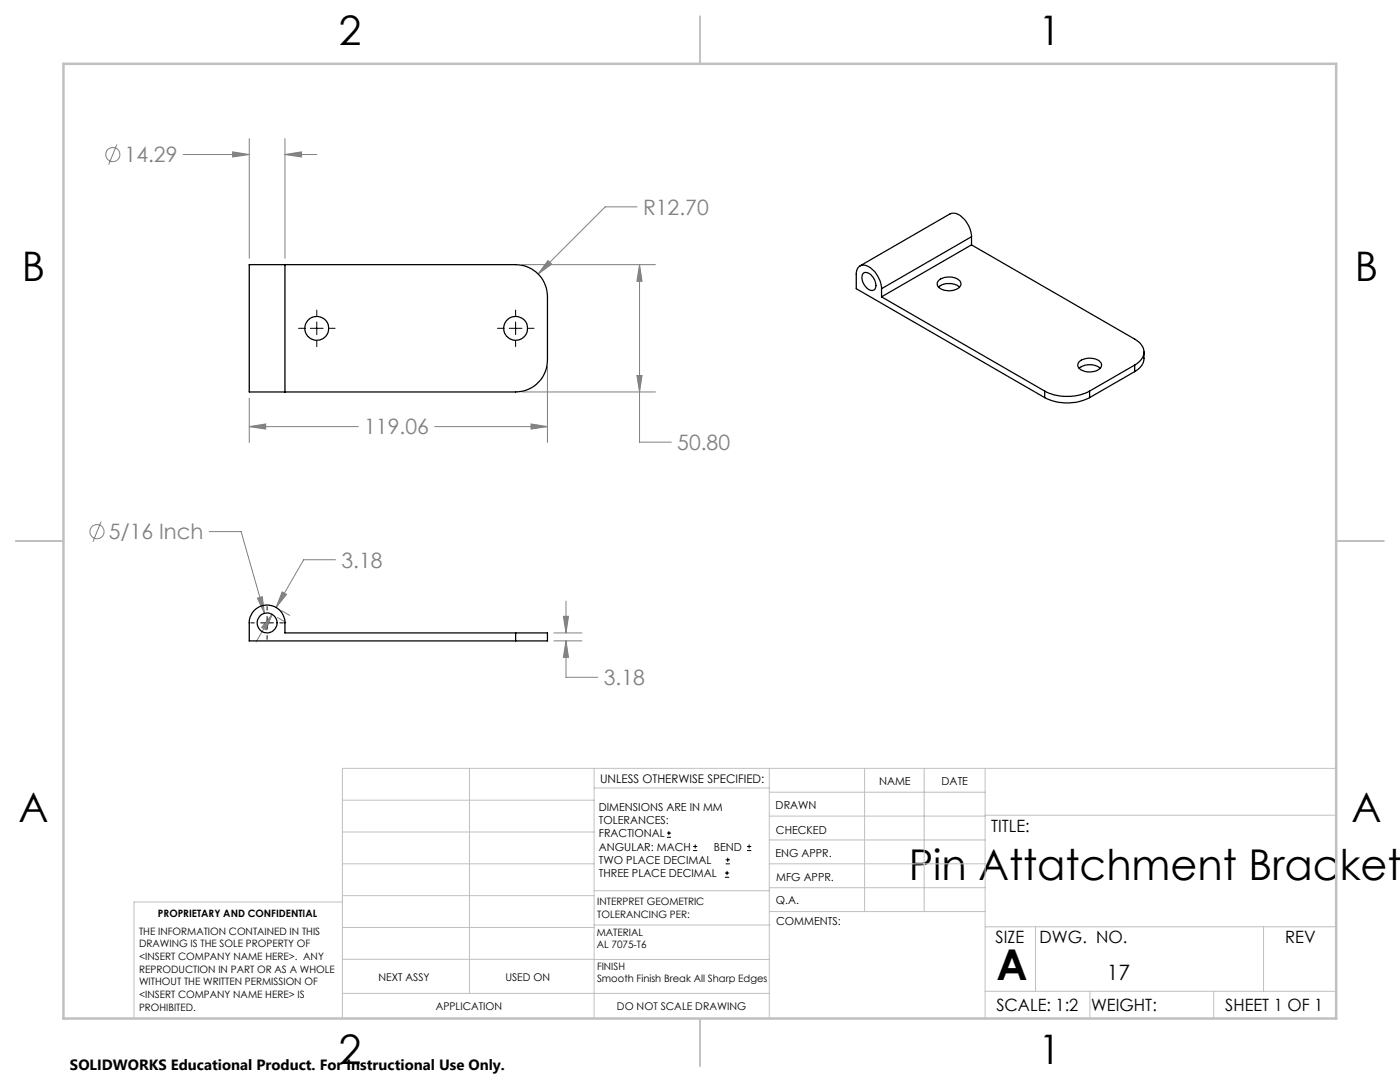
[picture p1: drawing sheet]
<svg xmlns="http://www.w3.org/2000/svg" width="279mm" height="216mm" viewBox="0 0 279 216" stroke-linecap="round" stroke-linejoin="round" font-family="sans-serif">
<g fill="none" stroke="#808080" stroke-width=".2">
<path d="M23.3 28.8l-1.6 4M36.6 30.8h13.1M46.4 30.3l3.3 .5-3.3 .5zM49.7 27.7v23.8M56.9 30.8l3.3-.5v1zM56.9 27.7v23.8M56.9 30.8h6.3M104.2 52.8h26.6M109.4 52l.7 .7-2.7 2zM127.1 41.3h-6.3l-13.4 13.4M127.6 52.8l.5 3.3h-1zM127.6 52.8v35.4h6.4"/>
<path d="M49.7 79.5v8.8M104.2 78.2h26.6M109.3 73.1v15.2M127.1 74.9h1l-.5 3.3zM49.7 85.1l3.3-.5v1zM49.7 85.1h21.8M86.7 85.1h22.6M106 84.6l3.3 .5-3.3 .5zM20.2 104.1l-1.6 4M41.8 106.1h6.3l4.7 16.3M51.4 119.3l1-.2 .4 3.3zM56.3 118.1l.9 .5-2.1 2.6z"/>
<path d="M67 111.7h-6.4l-5.5 9.5M113 119.9v6.4M54.3 122.6l-1.2 3.1-.9-.5zM54.3 122.6l-3.2 5.5M55.4 123.2l1.6 1M56.2 121.8l1.6 1M110.5 126.3h5.6M110.5 127.9h5.6M112.4 123h1.1l-.5 3.3zM113 127.9l.5 3.3h-1.1zM113 127.9v7.2h6.3"/>
<circle cx="22.5" cy="30.8" r="1.4"/>
<circle cx="19.4" cy="106.1" r="1.41"/>
</g>
<g fill="none" stroke="#000" stroke-width=".2">
<path d="M59.6 65.5h1.1M61.9 65.5h2.6M63.2 61.9v1.1M63.2 64.2v2.6M63.2 68.1v1.1M65.8 65.5h1.1M99.3 65.5h1.1M101.6 65.5h2.6M102.9 61.9v1.1M102.9 64.2v2.6M102.9 68.1v1.1M105.4 65.5h1.2"/>
<path d="M50.1 124.3h.7M52 124.3h2.6M53.3 121v.7M53.3 123v2.6M53.3 126.8v.8M55.8 124.3h.8M133.1 167.1h.8M133.1 166.2h.8M133.5 165.8v.9M138.3 169.7h.8M138.3 168.9h.8M138.7 168.5v.8"/>
<path d="M144.7 175h.8M144.7 174.2h.8M144.8 172.4h.9M144.8 171.6h.9M145.1 173.8v.8M145.2 171.1v.9M149.1 169.7h.8M149.1 168.9h.8M149.5 168.5v.8"/>
</g>
<g fill="none" stroke="#c0c0c0" stroke-width=".2">
<path d="M68.3 159.7h50.3M93.7 153.3v44.9M118.6 153.3v49.9M118.6 157.2h34.9M153.5 153.3v49.9M153.5 158.1h43.1M172.5 153.3v28.6M184.4 153.3v28.6M196.6 153.3v49.9M266.7 153.3h-198.4v49.9M68.3 178.7h50.3M68.3 172.4h50.3"/>
<path d="M68.3 166h50.3M68.3 180h-41.6v23.2M118.6 177.7h35M153.5 167.6h43.1M153.5 162.8h43.1M153.5 172.4h43.1M153.5 177.1h43.1M196.6 162.7h70.1M68.3 198.2h85.2M68.3 191.4l85.2 .1M68.3 185.1h50.3M118.6 184.6h35"/>
<path d="M153.6 181.9h43M196.6 197.8h70.1M196.6 184.9h70.1M206.7 184.9v12.9M217.5 197.8v5.4M242.2 197.8v5.4M252.2 184.9v12.9"/>
</g>
<path d="M139.7 3.2v9.5M3.1 107.9h9.6M266.7 107.9h9.5M139.7 203.2v9.6" fill="none" stroke="#c0c0c0" stroke-width=".25"/>
<path d="M12.7 12.7h254v190.5h-254z" fill="none" stroke="#c0c0c0" stroke-width=".5"/>
<path d="M46.4 30.3l3.3 .5-3.3 .5zM56.9 30.8l3.3-.5v1zM106 84.6l3.3 .5-3.3 .5zM49.7 85.1l3.3-.5v1zM127.6 52.8l.5 3.3h-1zM127.1 74.9h1l-.5 3.3zM109.4 52l-2 2.7 2.7-2zM51.4 119.3l1.4 3.1-.4-3.3zM54.3 122.6l-1.2 3.1-.9-.5zM56.3 118.1l.9 .5-2.1 2.6zM112.4 123h1.1l-.5 3.3zM113 127.9l.5 3.3h-1.1z" fill="#808080"/>
<g fill="none" stroke="#000" stroke-width=".25">
<path d="M56.9 52.8h-7.2v25.4h7.2M56.9 52.8h46a6.4 6.4 0 0 1 6.4 6.4v12.7a6.4 6.4 0 0 1-6.4 6.3h-46M56.9 52.8v25.4M172.2 54.6a1.22 1.22 0 0 1 1.9 .5 1.97 1.97 0 0 1 .3 2.8 1.96 1.96 0 0 1-2.2-1.6l-.2-.8zM175.9 57.6a5 5 0 0 0-3.6-4.7 1.56 1.56 0 0 0-1.4 1.8v2.9l37.6 21.7M175.9 59.2l32.6 18.8M175.9 57.6v1.6M187.3 57.3a3.5 3.5 0 0 1 4.2 0M187.3 56a3.4 3.4 0 0 1 4.3 .1 1.15 1.15 0 0 1-.9 1.7 2.93 2.93 0 0 1-3.6-.9v-.6zM193.9 48.9l32.5 18.8a2.71 2.71 0 0 1 1.5 3.8l-.4 .6-1.1 .7M193.9 47.2a5.2 5.2 0 0 0-3.4-4.7l-.9 .2-18 10.4M193.9 48.9l-18 10.3"/>
<path d="M193.9 47.2l-18 10.4M193.9 47.2v1.7M208.5 79.3a10 10 0 0 0 9 0M208.5 78a10 10 0 0 0 9 0M208.5 78v1.3M215.4 72.2a3.4 3.4 0 0 1 4.3 .1 1.03 1.03 0 0 1-.7 1.6 3.2 3.2 0 0 1-3.8-.6l-.1-.6zM215.4 73.5a3.5 3.5 0 0 1 4.2 0M217.5 78v1.3M226.4 72.8l-8.9 5.2M226.4 72.8v1.4M226.4 74.2l-8.9 5.1M228.3 70.2v1.3a3.1 3.1 0 0 1-1.9 2.7"/>
<path d="M102.9 126.3h-46v-2a3.6 3.6 0 0 0-3.6-3.6 3.6 3.6 0 0 0-3.6 3.6v3.6h53.2M102.9 126.3h6.4v1.6h-6.4M102.9 126.3v1.6"/>
<circle cx="63.2" cy="65.5" r="2.38"/>
<circle cx="102.9" cy="65.5" r="2.38"/>
<circle cx="53.3" cy="124.3" r="1.99"/>
</g>
<g font-size="8.5">
<text x="181.4" y="175.5">Pin Attatchment Bracket</text>
<text x="198.9" y="195.5">A</text>
</g>
<g font-size="8.1">
<text x="67.6" y="8.9">2</text>
<text x="207.3" y="8.9">1</text>
<text x="4.4" y="56.2">B</text>
<text x="270.4" y="56.2">B</text>
<text x="3.7" y="164.1">A</text>
<text x="269.7" y="164.1">A</text>
<text x="67.6" y="212.4">2</text>
<text x="207.3" y="212.4">1</text>
</g>
<g font-size="4.2" fill="#808080">
<text x="24.9" y="32.4">14.29</text>
<text x="128.3" y="42.9">R12.70</text>
<text x="72.7" y="86.7">119.06</text>
<text x="135.2" y="89.8">50.80</text>
<text x="21.7" y="107.6">5/16 Inch</text>
<text x="68.1" y="113.3">3.18</text>
<text x="120.5" y="136.7">3.18</text>
</g>
<text font-size="4.2" x="220.9" y="195.6">17</text>
<g font-size="3.4">
<text x="197.8" y="166">TITLE:</text>
<text x="198.7" y="188.1">SIZE</text>
<text x="207.5" y="188.1">DWG. NO.</text>
<text x="256.5" y="188.2">REV</text>
<text x="198.8" y="201.7">SCALE: 1:2</text>
<text x="217.7" y="201.8">WEIGHT:</text>
<text x="244.5" y="201.7">SHEET 1 OF 1</text>
</g>
<text font-size="3" x="14" y="213.5">SOLIDWORKS Educational Product. For Instructional Use Only.</text>
<text font-size="2.4" x="119.8" y="156.2">UNLESS OTHERWISE SPECIFIED:</text>
<g font-size="2.2">
<text x="119.5" y="161.8">DIMENSIONS ARE IN MM</text>
<text x="154.8" y="161.4">DRAWN</text>
<text x="175.4" y="156.6">NAME</text>
<text x="187.9" y="156.7">DATE</text>
<text x="119.5" y="164.4">TOLERANCES:</text>
<text x="119.5" y="167.1">FRACTIONAL</text>
<text x="154.9" y="166.3">CHECKED</text>
<text x="119.5" y="169.7">ANGULAR: MACH</text>
<text x="119.5" y="172.4">TWO PLACE DECIMAL</text>
<text x="142.5" y="169.7">BEND</text>
<text x="154.8" y="171">ENG APPR.</text>
<text x="119.5" y="175">THREE PLACE DECIMAL</text>
<text x="154.9" y="175.7">MFG APPR.</text>
<text x="154.9" y="180.4">Q.A.</text>
<text x="154.9" y="184.6">COMMENTS:</text>
</g>
<g font-size="2.1">
<text x="75.5" y="195.7">NEXT ASSY</text>
<text x="100.9" y="195.7">USED ON</text>
<text x="86.9" y="201.5">APPLICATION</text>
<text x="123.1" y="201.6">DO NOT SCALE DRAWING</text>
</g>
<g font-size="2">
<text x="31.5" y="182.9">PROPRIETARY AND CONFIDENTIAL</text>
<text x="119.2" y="180.6">INTERPRET GEOMETRIC</text>
<text x="119.2" y="183.1">TOLERANCING PER:</text>
<text x="27.8" y="186.5">THE INFORMATION CONTAINED IN THIS</text>
<text x="27.8" y="189">DRAWING IS THE SOLE PROPERTY OF</text>
<text x="27.8" y="191.6">&lt;INSERT COMPANY NAME HERE&gt;. ANY</text>
<text x="119.1" y="186.7">MATERIAL</text>
<text x="119.1" y="189.2">AL 7075-T6</text>
<text x="27.8" y="194.1">REPRODUCTION IN PART OR AS A WHOLE</text>
<text x="27.8" y="196.6">WITHOUT THE WRITTEN PERMISSION OF</text>
<text x="119.1" y="193.5">FINISH</text>
<text x="119.1" y="196">Smooth Finish Break All Sharp Edges</text>
<text x="27.8" y="199.1">&lt;INSERT COMPANY NAME HERE&gt; IS</text>
<text x="27.8" y="201.7">PROHIBITED.</text>
</g>
</svg>
